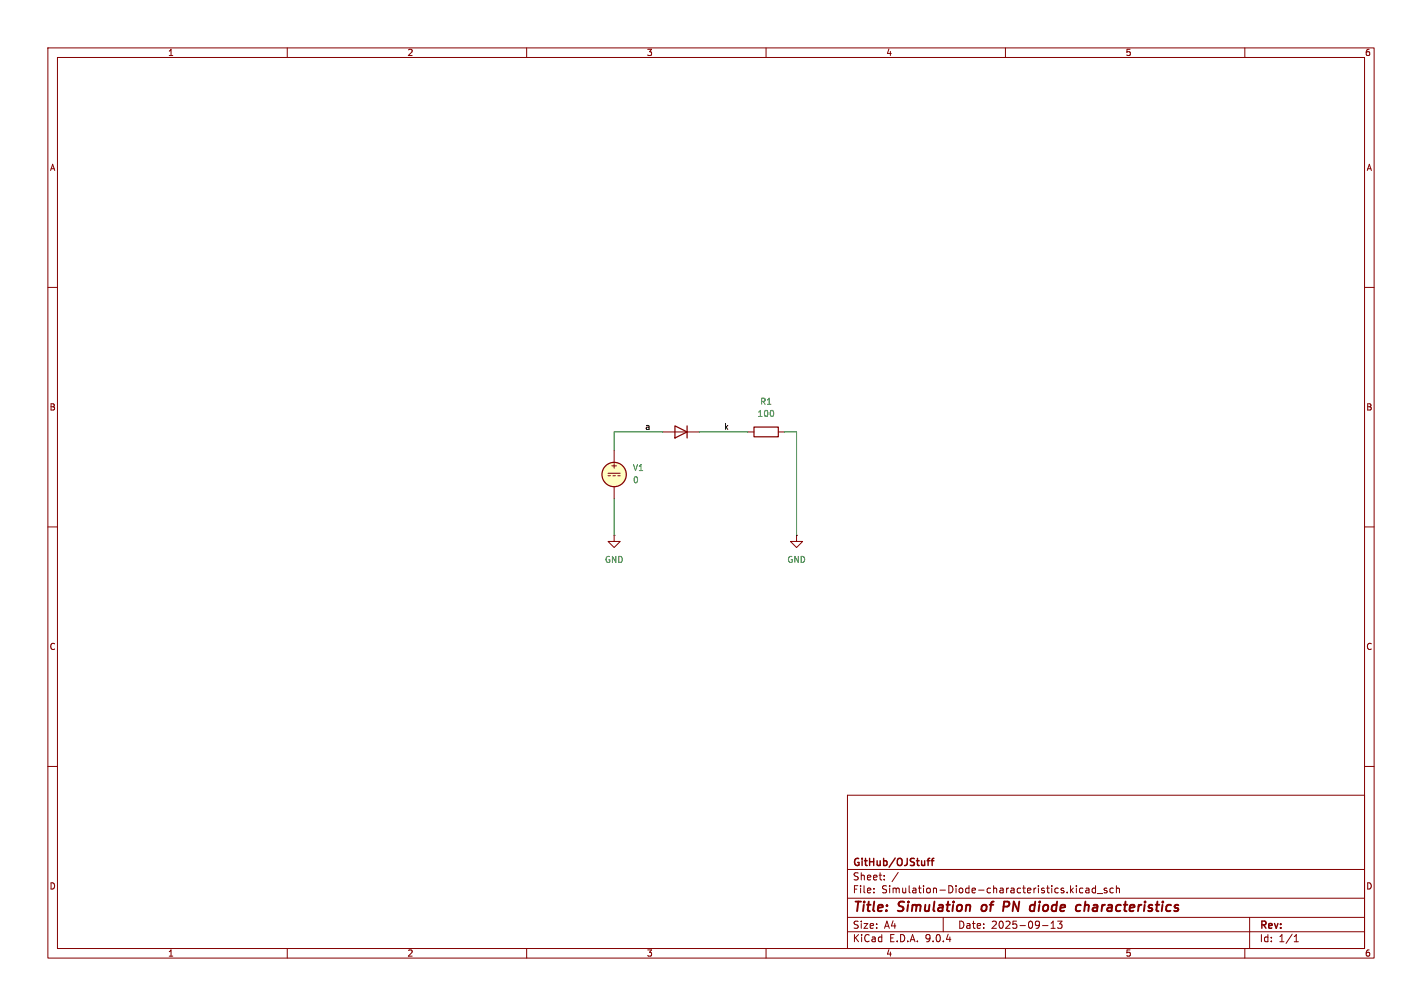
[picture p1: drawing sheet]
<svg xmlns="http://www.w3.org/2000/svg" width="297mm" height="210mm" viewBox="0 0 297 210" stroke-linecap="round" stroke-linejoin="round" font-family="sans-serif">
<g fill="none" stroke="#840000" stroke-width=".21">
<path d="M10 10h277v190h-277zM12 12h273v186h-273zM60 10v2M110 10v2M160 10v2M210 10v2M260 10v2M10 60h2M285 60h2M127 98.8h2.5M127 99.3h.5M128 99.3h.5"/>
<path d="M128.3 94v2.5M129 99.3h.5M138.4 90.2h7.6M156.2 90.2h1.3M162.6 90.2h1.2M10 110h2M128.3 111.8v1.2h1.2l-1.2 1.3-1.3-1.3h1.3M128.3 111.8h.1M128.3 101.6v2.5M166.4 111.8v1.2h1.2l-1.2 1.3-1.3-1.3h1.3M166.4 111.8h.1M285 110h2"/>
<path d="M10 160h2M177 166h108v32h-108zM285 160h2M60 198v2M110 198v2M160 198v2M177 194.5h108M177 191.5h108M177 187.5h108M177 181.5h108M182.5 186.3v.1M182.5 185.5v.1"/>
<path d="M184.7 183.6v.1M184.7 182.8v.1M187.6 182.1l-1.3 2M197 191.5v3M210 198v2M217.7 193.2h1.2M219.5 193.8h.9M219.5 192.7l.5-.4v1.5M220.9 192.3h.9l-.5 .6 .4 .1v.7l-.2 .1-.6-.1M224.8 184.9v.1M224.8 185.4v1M226.2 185.5l-.5-.1-.2 .3 .1 .6h.6"/>
<path d="M226.8 185.5h.6l.1 .9M227.5 185.8h-.5l-.3 .2 .3 .4 .5-.1M228.8 185.5l-.4-.1-.3 .3 .1 .6h.6M228.8 184.9v1.5M229.2 186.5h1.1M231.2 185.5l-.4-.1-.2 .2 .1 .2 .5 .2v.3h-.6M232.5 185.5l-.4-.1-.3 .3 .2 .6h.5M233.2 185.5l.2-.1 .3 .1 .1 .9M233.2 184.9v1.5M260 198v2M261 191.5v6.5M270.3 196.6h.9"/>
<path d="M270.3 195.5l.4-.4v1.5"/>
</g>
<path d="M205.2 189.1l-.2 .7 .3 .4M209.7 188.2h.8M210.6 189.2l-1 .1M226.7 188.2l-.3 2M227.4 189l-.5-.1-.3 .2" fill="none" stroke="#840000" stroke-width=".4"/>
<path d="M193.6 179.7h.6M194.2 179.2l-.4 .2v1.3M194.5 179.7h.6M195.1 179.2l-.4 .2v1.3" fill="none" stroke="#840000" stroke-width=".3"/>
<g fill="none" stroke="#840000" stroke-width=".25">
<path d="M141 88.9l2.5 1.3-2.5 1.2zM143.5 88.9v2.5M157.5 89.2h5.1v2h-5.1z"/>
<circle cx="128.3" cy="99.1" r="2.54"/>
</g>
<circle cx="128.3" cy="99.1" r="2.54" fill="#ffffc2" stroke="#ffffc2" stroke-width=".21"/>
<path d="M138.4 90.2h-10.1v3.8M146 90.2h10.2M163.8 90.2h2.6v21.6M128.3 104.1v7.7" fill="none" stroke="#009600" stroke-width=".21"/>
<g font-size="2.8" fill="#840000">
<text x="178" y="190.9">Title:</text>
<text x="187.7" y="190.9">Simulation</text>
<text x="205.9" y="190.9">of</text>
<text x="211.2" y="190.9">PN</text>
<text x="217.6" y="190.9">diode</text>
<text x="228" y="190.9">characteristics</text>
</g>
<g font-size="2.1" fill="#840000">
<text x="178" y="184">Sheet:</text>
<text x="178" y="181.2">GitHub/OJStuff</text>
<text x="178" y="186.7">File:</text>
<text x="184.1" y="186.7">Simulation-Diode-characteristics.kicad_sch</text>
<text x="178" y="196.9">KiCad</text>
<text x="178" y="194.1">Size:</text>
<text x="184.7" y="194.1">A4</text>
<text x="185.7" y="196.9">E.D.A.</text>
<text x="193.3" y="196.9">9.0.4</text>
<text x="200" y="194.1">Date:</text>
<text x="207" y="194.1">2025-09-13</text>
<text x="263" y="194.3">Rev:</text>
<text x="263" y="196.9">Id:</text>
<text x="267.1" y="196.9">1/1</text>
</g>
<g font-size="1.8" fill="#840000">
<text x="35" y="11.9">1</text>
<text x="85" y="11.9">2</text>
<text x="135" y="11.9">3</text>
<text x="185" y="11.9">4</text>
<text x="235" y="11.9">5</text>
<text x="285" y="11.9">6</text>
<text x="10.3" y="35.9">A</text>
<text x="285.3" y="35.9">A</text>
<text x="10.3" y="85.9">B</text>
<text x="285.3" y="85.9">B</text>
<text x="127.4" y="98">+</text>
<text x="10.3" y="135.9">C</text>
<text x="285.3" y="135.9">C</text>
<text x="10.3" y="185.9">D</text>
<text x="285.3" y="185.9">D</text>
<text x="35" y="199.9">1</text>
<text x="85" y="199.9">2</text>
<text x="135" y="199.9">3</text>
<text x="185" y="199.9">4</text>
<text x="235" y="199.9">5</text>
<text x="285" y="199.9">6</text>
</g>
<g font-size="1.8" fill="#0f0f0f">
<text x="134.6" y="89.8">a</text>
<text x="151.1" y="89.8">k</text>
</g>
<g font-size="1.8" fill="#006464">
<text x="158.1" y="87.2">100</text>
<text x="158.7" y="84.7">R1</text>
<text x="132.1" y="98.5">V1</text>
<text x="132.1" y="101.1">0</text>
<text x="126.2" y="117.7">GND</text>
<text x="164.3" y="117.7">GND</text>
</g>
</svg>
